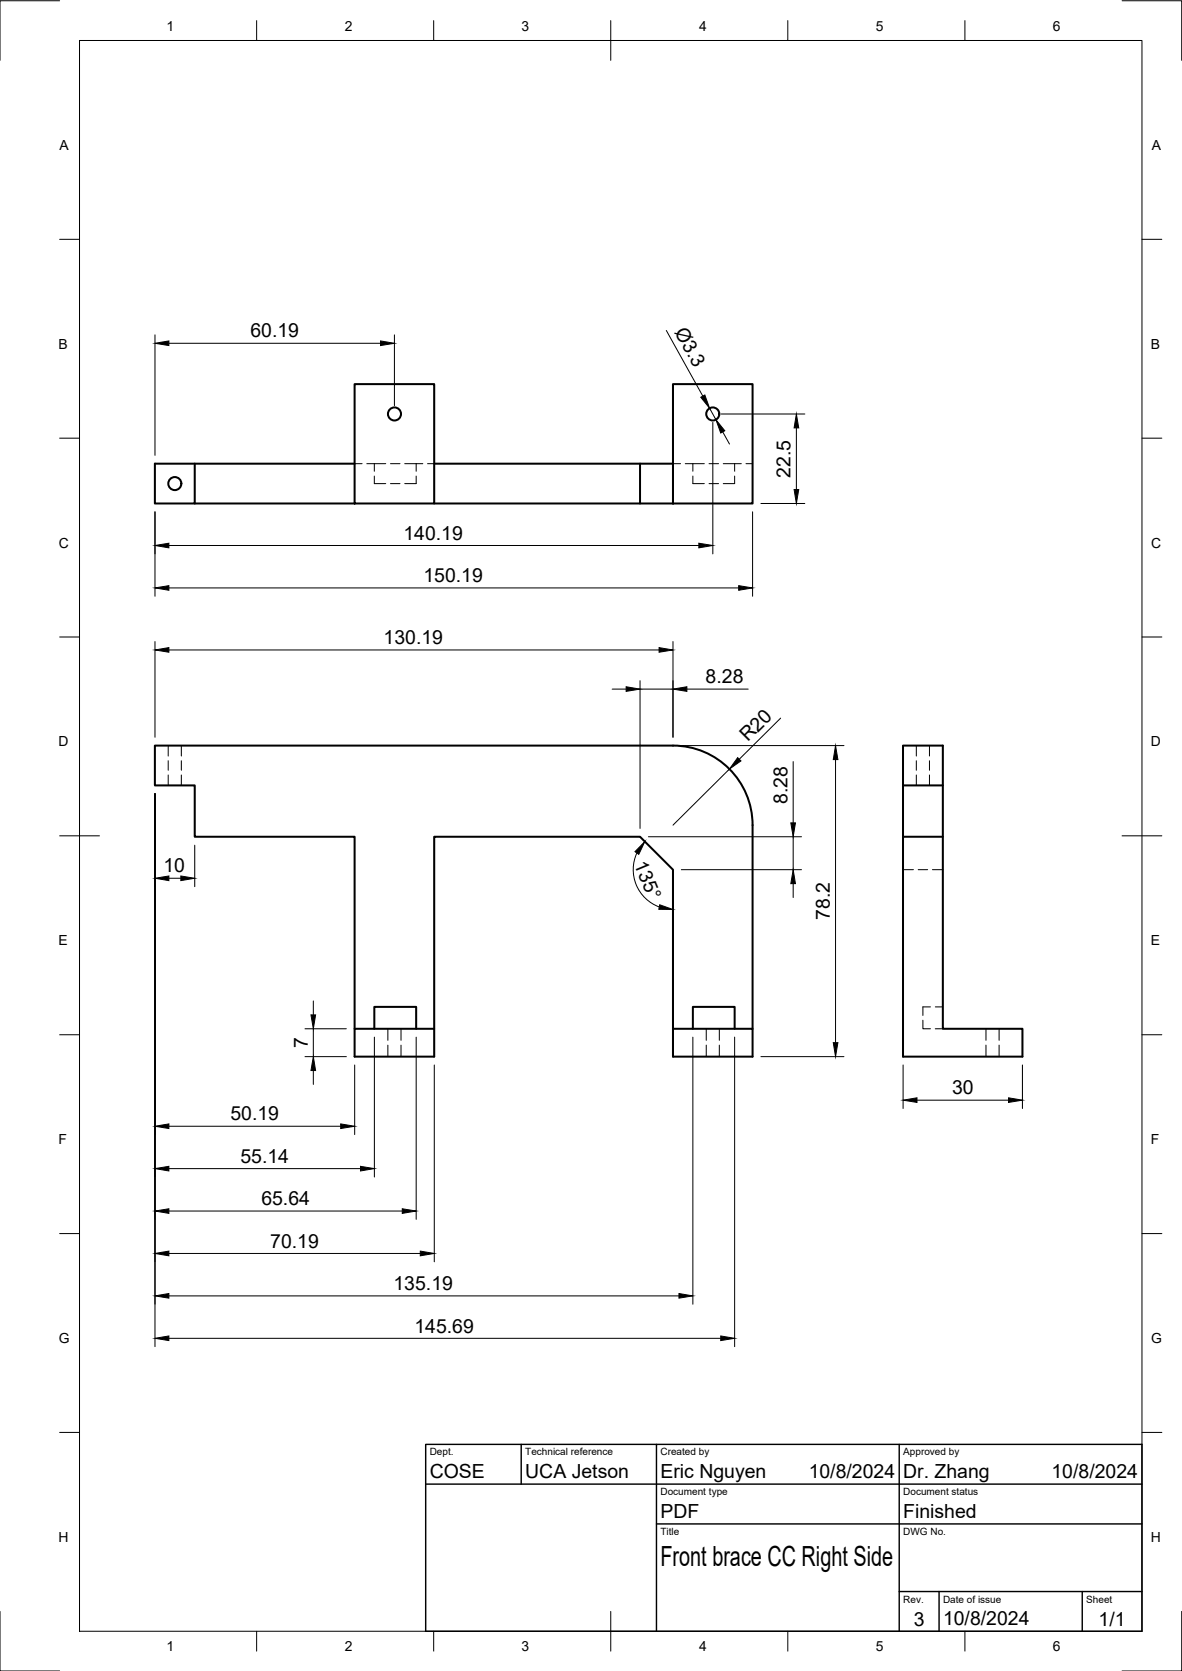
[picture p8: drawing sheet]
<svg xmlns="http://www.w3.org/2000/svg" width="297mm" height="420mm" viewBox="0 0 297 420" stroke-linecap="round" stroke-linejoin="round" font-family="sans-serif">
<!-- layer: Visible -->
<g fill="none" stroke="#000" stroke-width=".51">
<path d="M89.1 96.6h20v30h-20zM169.1 96.6h20v30h-20zM48.9 116.6v10h-10v-10h50.2M109.1 116.6h60M160.8 116.6v10h-51.7M48.9 126.6h40.2M160.8 126.6h8.3M226.9 197.5v12.9h10M236.9 197.5h-10v-10h10v71.2h20v7h-30v-55.3M89.1 258.7v-48.3h-40.2v-12.9h-10v-10h130.2a20 20 0 0 1 20 20v51.2M89.1 258.7h20v7h-20zM94.1 258.7v-5.5h10.5v5.5"/>
<path d="M109.1 258.7v-48.3h51.7l8.3 8.3v40M169.1 258.7h20v7h-20zM174.1 258.7v-5.5h10.5v5.5"/>
<circle cx="99.1" cy="104.1" r="1.64"/>
<circle cx="179.1" cy="104.1" r="1.64"/>
<circle cx="43.9" cy="121.6" r="1.64"/>
</g>
<!-- layer: Hidden -->
<g fill="none" stroke="#000" stroke-width=".25">
<path d="M89.1 116.6h1.9M92.2 116.6h4.7M94.1 116.6v1.9M94.1 119.7v1.9h2.8M98.1 116.6h2.4M101.7 116.6h4.6M104.6 116.6v1.9M104.6 119.7v1.9h-2.9M107.4 116.6h1.7M169.1 116.6h1.9M172.2 116.6h4.8M174.1 119.7v1.9h2.9"/>
<path d="M174.1 116.6v1.9M178.2 116.6h2.4M181.8 116.6h4.5M184.6 119.7v1.9h-2.8M184.6 116.6v1.9M187.5 116.6h1.6M98.1 121.6h2.4M178.2 121.6h2.4M42.3 187.5v2.6M42.3 191.3v2.4M42.3 194.9v2.6M45.6 187.5v2.6"/>
<path d="M45.6 191.3v2.4M45.6 194.9v2.6M230.3 187.5v2.6M230.3 191.3v2.4M230.3 194.9v2.6M233.6 187.5v2.6M233.6 191.3v2.4M233.6 194.9v2.6M226.9 218.7h2.7M230.7 218.7h2.4M234.3 218.7h2.6M97.5 258.7v2.9"/>
<path d="M100.8 258.7v2.9M177.5 258.7v2.9M180.8 258.7v2.9M231.9 256.5v2.2h1.9M233.8 253.2h-1.9v2.1M235 253.2h1.9M235 258.7h1.9M247.8 258.7v2.9M251.1 258.7v2.9M97.5 262.8v2.9M100.8 262.8v2.9M177.5 262.8v2.9"/>
<path d="M180.8 262.8v2.9M247.8 262.8v2.9M251.1 262.8v2.9"/>
</g>
<!-- layer: BORDER -->
<g fill="none" stroke="#000" stroke-width=".25">
<path d="M15 .2h-15v15M20 10.2h267v400h-267zM64.5 5.2v5M109 5.2v5M153.5 5.2v10M198 5.2v5M242.5 5.2v5M282 .2h15v15M15 60.2h5M287 60.2h5M15 110.2h5M287 110.2h5"/>
<path d="M15 160.2h5M287 160.2h5M15 210.2h10M282 210.2h10M15 260.2h5M287 260.2h5M15 310.2h5M287 310.2h5M15 360.2h5M287 360.2h5M0 405.2v15h15M64.5 410.2v5"/>
<path d="M109 410.2v5M153.5 405.2v10M198 410.2v5M242.5 410.2v5M297 405.2v15h-15"/>
</g>
<!-- layer: TITLEBLOCK -->
<path d="M107 363.2h180v47h-180zM107 373.2h180M131 363.2v10M165 363.2v47M226 363.2v47M165 383.2h122M226 400.2h61M236 400.2v10M272 400.2v10" fill="none" stroke="#000" stroke-width=".36"/>
<!-- layer: FD_Dimensions -->
<g fill="none" stroke="#000" stroke-width=".25">
<path d="M38.9 84.2v30.3M42.4 86.3h53.2M99.1 84.2v17.8M167.4 83.1l9.2 16.5M178.3 102.7l1.6 2.8M179.1 106.2v33.1M181.2 104.1h21M181.6 108.6l1.7 3.1M200.1 107.6v15.5M38.9 128.7v21.2M42.4 137.2h133.2M189.1 128.7v21.2"/>
<path d="M191.2 126.6h11M42.4 147.8h143.2M38.9 161.3v24.1M42.4 163.4h123.2M153.8 173.3h3.6M160.8 171.2v37.1M160.8 173.3h8.3M169.1 161.3v24.1M172.6 173.3h15.4M38.9 199.6v139M171.2 187.5h40.9M183.3 193.4l-14.2 14.1"/>
<path d="M196.2 180.6l-10.4 10.3M199.3 191.5v15.4M210 191v71.2M48.9 212.5v10.4M160.1 214.5a10 10 0 0 0 5.6 13.6M162.9 210.4h38.5M171.2 218.7h30.2M199.3 210.4v8.3M42.4 220.8h3M199.3 222.2v3.5M76.6 258.7h10.4M78.7 251.7v3.5"/>
<path d="M78.7 258.7v7M76.6 265.7h10.4M78.7 269.2v3.5M89.1 267.8v17.5M94.1 260.8v35.2M104.6 260.8v45.8M109.1 267.8v49.5M174.1 260.8v67.1M184.6 260.8v77.8M191.2 265.7h20.9M226.9 267.8v10.9M230.4 276.6h23"/>
<path d="M256.9 267.8v10.9M42.4 293.8h48.2M42.4 283.2h43.2M42.4 315.2h63.2M42.4 304.5h58.7M42.4 336.5h138.7M42.4 325.8h128.2"/>
</g>
<g fill="#000" stroke="#000" stroke-width=".25">
<path d="M38.9 86.3l3.5-.6v1.2zM95.6 85.7l3.5 .6-3.5 .6zM176.1 99.9l1-.6 1.2 3.4zM179.9 105.5l2.2 2.8-1 .6zM200.1 104.1l.6 3.5h-1.1zM38.9 137.2l3.5-.6v1.2zM175.6 136.6l3.5 .6-3.5 .6zM199.6 123.1h1.1l-.6 3.5zM38.9 147.8l3.5-.5v1.1zM185.6 147.3l3.5 .5-3.5 .6zM38.9 163.4l3.5-.6v1.2zM157.4 172.7l3.4 .6-3.4 .5z"/>
<path d="M165.6 162.8l3.5 .6-3.5 .6zM169.1 173.3l3.5-.6v1.1zM185.4 190.5l.8 .8-2.9 2.1zM210 187.5l.6 3.5h-1.2zM162.1 211.6l-1.6 3.2-.9-.7zM198.7 206.9h1.2l-.6 3.5zM38.9 220.8l3.5-.5v1.1zM45.4 220.3l3.5 .5-3.5 .6zM165.8 227.5l3.3 1.2-3.5-.1zM199.3 218.7l.6 3.5h-1.2zM78.1 255.2h1.2l-.6 3.5zM78.7 265.7l.6 3.5h-1.2z"/>
<path d="M209.4 262.2h1.2l-.6 3.5zM226.9 276.6l3.5-.6v1.2zM253.4 276l3.5 .6-3.5 .6zM38.9 293.8l3.5-.5v1.1zM38.9 283.2l3.5-.6v1.2zM85.6 282.6l3.5 .6-3.5 .6zM90.6 293.3l3.5 .5-3.5 .6zM38.9 315.2l3.5-.6v1.2zM38.9 304.5l3.5-.6v1.2zM101.1 303.9l3.5 .6-3.5 .6zM105.6 314.6l3.5 .6-3.5 .6zM38.9 336.5l3.5-.6v1.2z"/>
<path d="M38.9 325.8l3.5-.6v1.2zM170.6 325.2l3.5 .6-3.5 .6zM181.1 335.9l3.5 .6-3.5 .6z"/>
</g>
<text font-size="7" x="166" y="393.7">Front brace CC Right Side</text>
<g font-size="4.9">
<text x="169.4" y="83.4" transform="rotate(61 169.4 83.4)">Ø3.3</text>
<text x="62.9" y="84.9">60.19</text>
<text x="198.7" y="120.1" transform="rotate(-90 198.7 120.1)">22.5</text>
<text x="101.4" y="135.7">140.19</text>
<text x="106.4" y="146.4">150.19</text>
<text x="96.4" y="161.9">130.19</text>
<text x="177.3" y="171.8">8.28</text>
<text x="188" y="186.7" transform="rotate(-45 188 186.7)">R20</text>
<text x="197.9" y="202.2" transform="rotate(-90 197.9 202.2)">8.28</text>
<text x="41.1" y="219.4">10</text>
<text x="159.3" y="217.2" transform="rotate(67 159.3 217.2)">135°</text>
<text x="208.5" y="231.3" transform="rotate(-90 208.5 231.3)">78.2</text>
<text x="77.3" y="263.5" transform="rotate(-90 77.3 263.5)">7</text>
<text x="239.2" y="275.1">30</text>
<text x="57.9" y="281.7">50.19</text>
<text x="60.4" y="292.4">55.14</text>
<text x="65.7" y="303">65.64</text>
<text x="67.9" y="313.7">70.19</text>
<text x="98.9" y="324.4">135.19</text>
<text x="104.1" y="335">145.69</text>
<text x="108" y="371.7">COSE</text>
<text x="132" y="371.7">UCA Jetson</text>
<text x="166" y="371.7">Eric Nguyen</text>
<text x="203.2" y="371.7">10/8/2024</text>
<text x="227" y="371.7">Dr. Zhang</text>
<text x="264.2" y="371.7">10/8/2024</text>
<text x="166" y="381.7">PDF</text>
<text x="227" y="381.7">Finished</text>
<text x="229.6" y="408.8">3</text>
<text x="237" y="408.7">10/8/2024</text>
<text x="276.1" y="408.8">1/1</text>
</g>
<g font-size="3.5">
<text x="41.9" y="7.7">1</text>
<text x="86.6" y="7.7">2</text>
<text x="131.1" y="7.7">3</text>
<text x="175.7" y="7.7">4</text>
<text x="220.1" y="7.7">5</text>
<text x="264.6" y="7.7">6</text>
<text x="15" y="37.7">A</text>
<text x="289.5" y="37.7">A</text>
<text x="14.7" y="87.7">B</text>
<text x="289.2" y="87.7">B</text>
<text x="14.8" y="137.7">C</text>
<text x="289.3" y="137.7">C</text>
<text x="14.7" y="187.7">D</text>
<text x="289.2" y="187.7">D</text>
<text x="14.7" y="237.7">E</text>
<text x="289.2" y="237.7">E</text>
<text x="14.7" y="287.7">F</text>
<text x="289.2" y="287.7">F</text>
<text x="14.8" y="337.7">G</text>
<text x="289.3" y="337.7">G</text>
<text x="14.7" y="387.7">H</text>
<text x="289.2" y="387.7">H</text>
<text x="41.9" y="415.2">1</text>
<text x="86.6" y="415.2">2</text>
<text x="131.1" y="415.2">3</text>
<text x="175.7" y="415.2">4</text>
<text x="220.1" y="415.2">5</text>
<text x="264.6" y="415.2">6</text>
</g>
<g font-size="2.5">
<text x="108" y="366">Dept.</text>
<text x="132" y="366">Technical reference</text>
<text x="166" y="366">Created by</text>
<text x="227" y="366">Approved by</text>
<text x="166" y="376">Document type</text>
<text x="227" y="376">Document status</text>
<text x="166" y="386">Title</text>
<text x="227" y="386">DWG No.</text>
<text x="227" y="403">Rev.</text>
<text x="237" y="403">Date of issue</text>
<text x="273" y="403">Sheet</text>
</g>
</svg>
